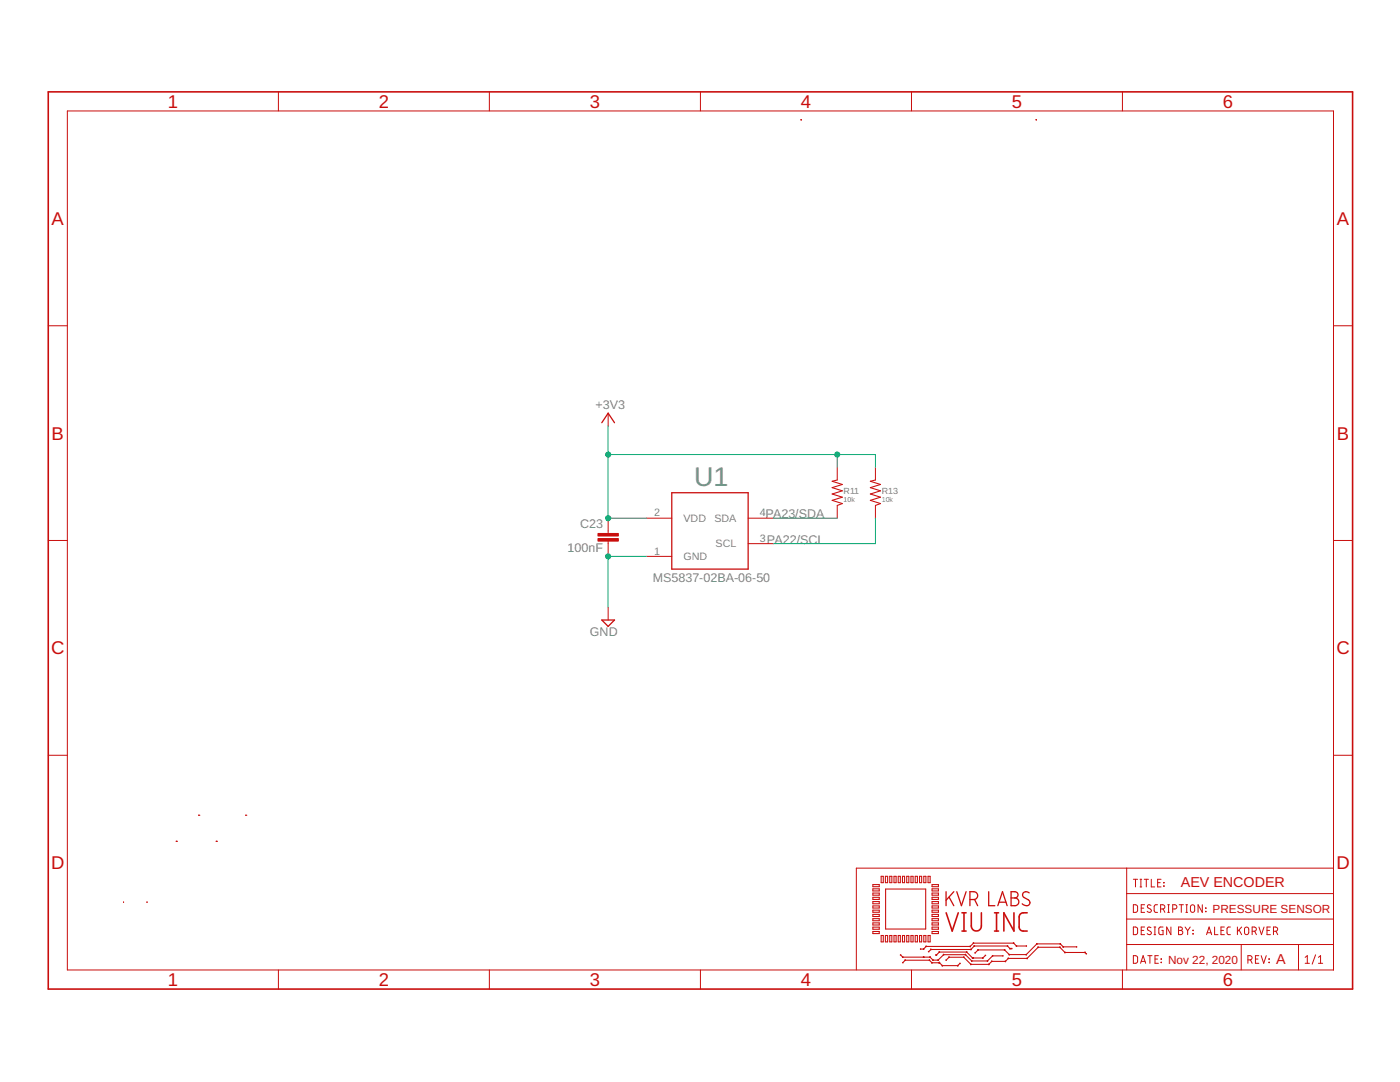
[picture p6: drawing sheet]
<svg xmlns="http://www.w3.org/2000/svg" width="279mm" height="216mm" viewBox="0 0 279 216" stroke-linecap="round" stroke-linejoin="round" font-family="sans-serif">
<g fill="none" stroke="#c90d0c" stroke-width=".21">
<path d="M159.9 23.9h.1M159.9 23.9v.1M206.8 23.9h.1M206.8 23.9h-.1M206.8 23.9v.1M167.1 95.8l-1 .2 2 .7-2 .6 2 .6-2 .7 2 .6-2 .6 2 .7-1 .4M174.7 95.8l-1 .2 2 .7-2 .6 2 .6-2 .7 2 .6-2 .6 2 .7-1 .4M35.2 167.9h.1M39.7 162.7h.1M43.1 167.9h.1M43.2 167.9h.1M49 162.7h.1"/>
<path d="M49.1 162.7h.1M174.2 176.5h1.3v.4h-1.3zM174.2 177.4h1.3v.4h-1.3zM174.2 178.2h1.3v.4h-1.3zM174.2 179h1.3v.5h-1.3zM174.2 179.9h1.3v.4h-1.3zM175.9 174.9h.4v1.2h-.4zM176.7 174.9h.4v1.2h-.4zM176.7 177.4h8v8h-8zM177.6 174.9h.4v1.2h-.4zM178.4 174.9h.4v1.2h-.4zM179.3 174.9h.4v1.2h-.4z"/>
<path d="M180.1 174.9h.4v1.2h-.4zM181 174.9h.4v1.2h-.4zM181.8 174.9h.4v1.2h-.4zM182.6 174.9h.5v1.2h-.5zM183.5 174.9h.4v1.2h-.4zM184.4 174.9h.4v1.2h-.4zM185.2 174.9h.4v1.2h-.4zM186 178.2h1.3v.4h-1.3zM186 176.5h1.3v.4h-1.3zM186 177.4h1.3v.4h-1.3zM186 179h1.3v.5h-1.3zM186 179.9h1.3v.4h-1.3z"/>
<path d="M24.7 180h.1M29.3 180h.1M174.2 183.3h1.3v.4h-1.3zM174.2 180.8h1.3v.4h-1.3zM174.2 181.6h1.3v.4h-1.3zM174.2 182.5h1.3v.4h-1.3zM174.2 184.1h1.3v.5h-1.3zM174.2 185h1.3v.4h-1.3zM174.2 185.9h1.3v.4h-1.3zM175.9 186.7h.4v1.2h-.4zM176.7 186.7h.4v1.2h-.4zM177.6 186.7h.4v1.2h-.4z"/>
<path d="M178.4 186.7h.4v1.2h-.4zM179.3 186.7h.4v1.2h-.4zM179.7 190.6l.5 .4h5.4l.6 .6h1l1.1-1.1h4.4l1.2 1.2h3.2l1-1h2M179.8 190.5l-.1 .1M180.1 186.7h.4v1.2h-.4zM180.1 192l.1 .1M180.2 190.9v.2M180.2 192.1l.5-.5h4.8l.5 .5h1.5l.6 .6h3l.5-.5M180.2 190.9l-.1 .2M180.6 191.6h.1M180.7 191.5v.2M181 186.7h.4v1.2h-.4z"/>
<path d="M181.8 186.7h.4v1.2h-.4zM182.6 186.7h.5v1.2h-.5zM183.5 186.7h.4v1.2h-.4zM183.7 189.3v.1M184.3 189.3l.1 .1M184.3 190.9v.2l.1-.2-.1 .2M184.3 189.3v.1M184.3 190.9v.2M184.4 186.7h.4v1.2h-.4zM184.9 188.9l-.1-.1v.1M185.2 186.7h.4v1.2h-.4zM185.3 189.8l.1 .1"/>
<path d="M185.4 191.6l.1-.1v.2M185.6 190.9v.2M185.7 190.9l-.2 .1M185.7 189.4l.1 .1M185.8 189.4v.1M186 192v.2M186 183.3h1.3v.4h-1.3zM186 180.8h1.3v.4h-1.3zM186 181.6h1.3v.4h-1.3zM186 182.5h1.3v.4h-1.3zM186 184.1h1.3v.5h-1.3zM186 185h1.3v.4h-1.3z"/>
<path d="M186 185.9h1.3v.4h-1.3zM186 192.1l-.1 .1M186.2 191.5v.2M186.2 191.5v.1M186.8 190.5v.1M186.8 190.5l.1 .1M186.9 190.5v.1M187.3 191.6l-.1-.1v.2M187.4 192.1l.1 .1M187.4 189.9l.1 .1M187.4 192l.1 .1M187.5 192.1h-.1"/>
<path d="M187.5 189.9v.1M187.5 192.2v-.2l-.1 .2M187.5 190h5.4l1.2 1.2h2l.6-.6M187.5 190l-.7 .6M188.1 192.6l-.1 .1 .1-.1M188.3 190.4l.1 .1M188.3 190.4v.2M188.8 191.5l.1 .1M189.4 191v.1M189.4 190.9v.2M191.1 192.6l.1 .1M191.1 192.6v.1"/>
<path d="M191.5 192.2l.1 .1M192.3 190.9v.2M192.4 191l-.1 .1M192.7 190.4v.2M192.7 190.4l-.1 .1M192.9 189.9v.1M193 189.9l-.1 .1M193.6 188.8v.1v-.1M193.7 192.5l.1-.1v.1M193.7 189.4l.1 .1M193.8 189.4v.1M193.9 191.7v.1"/>
<path d="M194 191.7l-.1 .1M194.1 191.1v.1M194.1 191.1l.1 .1zM194.1 191.2l.1-.1-.1 .1M194.2 188.2h.1M194.3 188.1v.2M194.4 188.7l.1 .1M194.4 188.7v.1M194.6 190.1v.1M195.2 189.6v-.1v.1M196.1 191.1l.1 .1M196.1 191.1v.1"/>
<path d="M196.6 190.6l.1 .1M197 191.7l.1 .1M197.1 191.7v.1M197.3 192.4l.1 .1M197.3 192.4v.1M197.9 191.8l.1 .1M197.9 191.8v.1M198.1 190.8v-.1v.1M200.1 190.7v.1M200.5 189.5v.1M200.5 189.5l-.1 .1M200.7 191.9l-.1-.1v.1"/>
<path d="M201.1 188.7v.1M201.1 188.7l-.1 .1M201.2 191.2l.1 .1M201.2 191.2v.1M201.4 190.4v.1M201.5 190.4l-.1 .1M201.6 189.2v.2M201.6 189.2l-.1 .1M201.9 189.2v.2M201.9 189.3h-.3l-.5-.5h-6.7l-.6 .7h-8l-.4 .4M202.3 188.1v.2M202.3 188.2h-.1"/>
<path d="M202.9 188.7v.1M202.9 188.7l-.1 .1M204.7 190.4l.2 .1M204.8 188.7v.1M204.8 190.4v.1M204.8 188.8h-1.9l-.6-.6h-8l-.7 .6h-8.8l-.5 .6h-.6M205 191.3l-.1-.1 .1 .1M206.9 188.4v-.1l.1 .1M207.1 189l.1 .1M207.2 189v.1M207.2 189l-2.2 2.2h-3.8l-.6 .6h-2.7l-.6 .6h-3.5l-1.5-1.4h-2.9l-.6 .6M207.2 189h4.3l1 1.1h4l.3 .2"/>
<path d="M211.5 189v.1l.1-.1M211.6 188.3v.1M212.2 188.9v.1M212.5 190v.1M212.6 190l-.1 .1M214.8 188.9v.1M214.8 188.9h-2.6l-.6-.6h-4.7l-2.1 2.2h-3.4l-.9-1h-5.3l-.6 .6M216.5 190v.1M216.6 190l-.1 .1M216.8 190.3l-.1 .1"/>
</g>
<g fill="none" stroke="#c90d0c" stroke-width=".2">
<path d="M55.6 18.3v3.8M97.7 18.3v3.8M139.8 18.3v3.8M181.9 18.3v3.8M224 18.3v3.8M13.4 22.1h252.7v171.4h-252.7zM9.6 65h3.8M266.1 65h3.8M121.4 82.4v2.6M167.1 93.2v2.6M174.7 93.2v2.6M9.6 107.8h3.8"/>
<path d="M121.4 103.4v3M121.4 108v3M129 103.4h5.1M129 111h5.1M149.3 103.4h5.1M149.3 108.5h5.1M167.1 100.9v2.5M174.7 100.9v2.5M266.1 107.8h3.8M121.4 121.2v2.5M9.6 150.7h3.8M266.1 150.7h3.8"/>
<path d="M224.9 173.2v20.3M224.9 178.3h41.2M226.2 175.5h.8M226.6 175.5v1.5M227.5 175.5h.4M227.5 177h.4M227.7 175.5v1.5M228.3 175.5h.9M228.8 175.5v1.5M229.8 175.5v1.5h.6M231 176.1h.5M231.7 175.5h-.7v1.5h.7"/>
<path d="M232.2 176.1l.1 .1zM232.2 176.8h.1zM266.1 173.2h-95.2v20.3M55.6 193.5v3.9M97.7 193.5v3.9M139.8 193.5v3.9M181.9 193.5v3.9M224 193.5v3.9M224.9 188.5h41.2M224.9 183.4h41.2M226.2 190.7h.6l.2 .2v1.1l-.2 .2h-.6zM226.2 185h.6l.2 .2v1l-.2 .3h-.6z"/>
<path d="M226.2 180.5l.6 .1 .2 .2v1l-.2 .2-.6 .1zM227.6 192.2l.5-1.5 .5 1.5M227.8 191.8h.7M227.8 185.7h.5M227.8 181.2h.5M228.4 185h-.6v1.5h.6M228.4 180.5h-.6v1.6h.6M229.1 190.7h.8M229.5 190.7v1.5M229.7 185.1a.4 .4 0 0 0-.5-.1 .4 .4 0 0 0-.2 .5l.6 .4a.41 .41 0 0 1 0 .6 .41 .41 0 0 1-.7-.2M229.7 180.7a.4 .4 0 0 0-.5-.1 .4 .4 0 0 0-.2 .5l.6 .3a.41 .41 0 0 1 0 .7 .41 .41 0 0 1-.7-.3M230.3 185h.4"/>
<path d="M230.3 186.5h.4M230.5 185v1.5M230.5 191.4h.5M231 180.5l-.5 .1-.2 .3 .1 .9 .1 .2 .5 .1M231.2 190.7h-.7v1.5h.7M231.6 181.4h.5a.42 .42 0 0 0 .4-.4 .42 .42 0 0 0-.4-.5h-.5v1.6M231.7 191.3l.1 .1zM231.7 192l.1 .1zM232.1 185h-.6l-.2 .2v1l.2 .3h.6v-.8h-.2M232.1 181.4l.4 .7M233 180.5h.4M233 182.1h.4"/>
<path d="M233.2 180.5v1.6M233.7 185v1.5l-.9-1.5v1.5M234 181.4h.5a.42 .42 0 0 0 .4-.4 .42 .42 0 0 0-.4-.5h-.5v1.6M235.2 185l.7 .1v.4l-.3 .2a.42 .42 0 0 1 .5 .4 .42 .42 0 0 1-.5 .4h-.4zM235.2 185.7h.4M235.3 180.5h.9M235.8 180.5v1.6M236.5 185l.5 .7M236.7 180.5h.3M236.7 182.1h.3M236.8 180.5v1.6M237 185.7v.8"/>
<path d="M237.5 185l-.5 .7M237.7 180.7l.3-.2 .3 .2 .1 .9a.42 .42 0 0 1-.4 .5 .42 .42 0 0 1-.4-.5zM238.1 185.6v.1zM238.1 186.3v.1zM239.9 180.5v1.6l-.8-1.6v1.6M240.6 181.2l.1 .1zM240.6 181.8l.1 .1zM240.8 186.5l.5-1.5 .5 1.5M240.9 186.1h.8M242.4 185v1.5h.7M243.7 185.7h.5M244.3 185h-.6v1.5h.6"/>
<path d="M245.6 185h-.5l-.2 .3v1l.2 .2h.5M247 185v1.5M247.3 185.6l.5 .9M247.7 188.5v5M247.8 185l-.8 .9M248.5 185.1l.3-.1 .3 .1 .1 1a.42 .42 0 0 1-.4 .4 .42 .42 0 0 1-.4-.4zM249 191.5h.5a.42 .42 0 0 0 .4-.4 .42 .42 0 0 0-.4-.4h-.5v1.5M249.6 191.5l.3 .7M249.9 185.8h.4a.42 .42 0 0 0 .4-.4 .42 .42 0 0 0-.4-.4h-.4v1.5M250.4 185.8l.3 .7M250.5 191.4h.6M251.2 190.7h-.7v1.5h.7"/>
<path d="M251.2 185l.6 1.5 .5-1.5M251.7 190.7l.5 1.5 .5-1.5M252.9 185.7h.5M253.2 191.3l.1 .1zM253.2 192l.1 .1zM253.5 185h-.6v1.5h.6M254.1 185.8h.5a.42 .42 0 0 0 .4-.4 .42 .42 0 0 0-.4-.4h-.5v1.5M254.7 185.8l.3 .7M259.1 188.5v5M260.5 192.2h.8M260.5 191l.4-.3v1.5M262.6 190.5l-.7 1.9"/>
<path d="M263.1 192.2h.9M263.1 191l.4-.3v1.5"/>
</g>
<g fill="none" stroke="#c90d0c" stroke-width=".25">
<path d="M120.1 84.3l1.3-1.9 1.2 1.9M134.1 98.3h15.2v15.3h-15.2zM120.1 123.7h2.5l-1.2 1.3zM188.8 177.9v2.8M189.4 179l1 1.7M190.4 177.9l-1.6 1.7M190.9 177.9l1 2.8 .9-2.8M193.6 179.5a1.36 1.36 0 0 0 1.3-.3 .78 .78 0 0 0 .1-.8 .78 .78 0 0 0-.6-.5h-.8v2.8M194.5 179.5l.6 1.2M197.3 177.9v2.8h1.2M201.8 177.9h.7a.62 .62 0 0 1 .7 .7 .62 .62 0 0 1-.7 .6 .77 .77 0 0 1 .8 .7 .77 .77 0 0 1-.8 .8h-.7zM201.8 179.2h.7"/>
<path d="M205.4 178.2a.7 .7 0 0 0-1-.2 .7 .7 0 0 0 0 1.1l.8 .5a.67 .67 0 0 1 .2 .9 .67 .67 0 0 1-1 .1l-.4-.3M199.1 180.7l1-2.8 .9 2.8M199.4 180h1.4"/>
</g>
<g fill="#c90d0c" stroke="#c90d0c" stroke-width=".2">
<path d="M119.3 107.5h4.1v.5h-4.1z"/>
<path d="M119.3 106.4h4.1v.6h-4.1z"/>
</g>
<path d="M9.6 18.3h260.3v179.1h-260.3zM188.8 182.1l1.2 3.7 1.2-3.7M192 185.8h.8M192 182.1h.8M192.4 182.1v3.7M193.8 182.1v2.7a1.01 1.01 0 0 0 1 1 1.01 1.01 0 0 0 1.1-1v-2.7M198.5 185.8h.8M198.5 182.1h.8M198.9 182.1v3.7M202.4 182.1v3.7l-2.1-3.7v3.7M205 182.1l-1.1 .1a.8 .8 0 0 0-.5 .8v2l.2 .5a1.43 1.43 0 0 0 1.4 .3" fill="none" stroke="#c90d0c" stroke-width=".32"/>
<path d="M121.4 85v18.4h7.6M121.4 90.7h53.3v2.5M167.1 90.7v2.5M129 111h-7.6v10.2M154.4 103.4h12.7M174.7 103.4v5.1h-20.3" fill="none" stroke="#0dab76" stroke-width=".2"/>
<g fill="#0dab76" stroke="#0dab76" stroke-width=".2">
<circle cx="121.4" cy="103.4" r=".51"/>
<circle cx="121.4" cy="90.7" r=".51"/>
<circle cx="167.1" cy="90.7" r=".51"/>
<circle cx="121.4" cy="111" r=".51"/>
</g>
<text font-size="5.4" fill="#808080" x="138.5" y="97.1">U1</text>
<g font-size="3.7" fill="#c90d0c">
<text x="33.5" y="21.5">1</text>
<text x="75.6" y="21.5">2</text>
<text x="117.7" y="21.5">3</text>
<text x="159.8" y="21.5">4</text>
<text x="201.9" y="21.5">5</text>
<text x="244.1" y="21.5">6</text>
<text x="10.3" y="44.9">A</text>
<text x="266.8" y="44.9">A</text>
<text x="10.3" y="87.7">B</text>
<text x="266.8" y="87.7">B</text>
<text x="10.2" y="130.6">C</text>
<text x="266.7" y="130.6">C</text>
<text x="10.2" y="173.4">D</text>
<text x="266.7" y="173.4">D</text>
<text x="33.5" y="196.7">1</text>
<text x="75.6" y="196.7">2</text>
<text x="117.7" y="196.7">3</text>
<text x="159.8" y="196.7">4</text>
<text x="201.9" y="196.7">5</text>
<text x="244.1" y="196.7">6</text>
</g>
<g font-size="2.9" fill="#c90d0c">
<text x="235.7" y="177">AEV ENCODER</text>
<text x="254.7" y="192.3">A</text>
</g>
<g font-size="2.5" fill="#808080">
<text x="118.8" y="81.7">+3V3</text>
<text x="115.8" y="105.3">C23</text>
<text x="152.8" y="103.4">PA23/SDA</text>
<text x="113.3" y="110.1">100nF</text>
<text x="153.1" y="108.5">PA22/SCL</text>
<text x="130.3" y="116.1">MS5837-02BA-06-50</text>
<text x="117.7" y="126.9">GND</text>
</g>
<g font-size="2.3" fill="#c90d0c">
<text x="242" y="182.1">PRESSURE SENSOR</text>
<text x="233.1" y="192.3">Nov 22, 2020</text>
</g>
<g font-size="2.1" fill="#808080">
<text x="130.5" y="103">2</text>
<text x="136.4" y="104.2">VDD</text>
<text x="142.6" y="104.2">SDA</text>
<text x="151.6" y="103">4</text>
<text x="130.5" y="110.7">1</text>
<text x="136.4" y="111.8">GND</text>
<text x="142.8" y="109.2">SCL</text>
<text x="151.6" y="108.1">3</text>
</g>
<g font-size="1.8" fill="#808080">
<text x="168.4" y="98.6">R11</text>
<text x="176" y="98.6">R13</text>
</g>
<g font-size="1.4" fill="#808080">
<text x="168.4" y="100.1">10k</text>
<text x="176" y="100.1">10k</text>
</g>
</svg>
